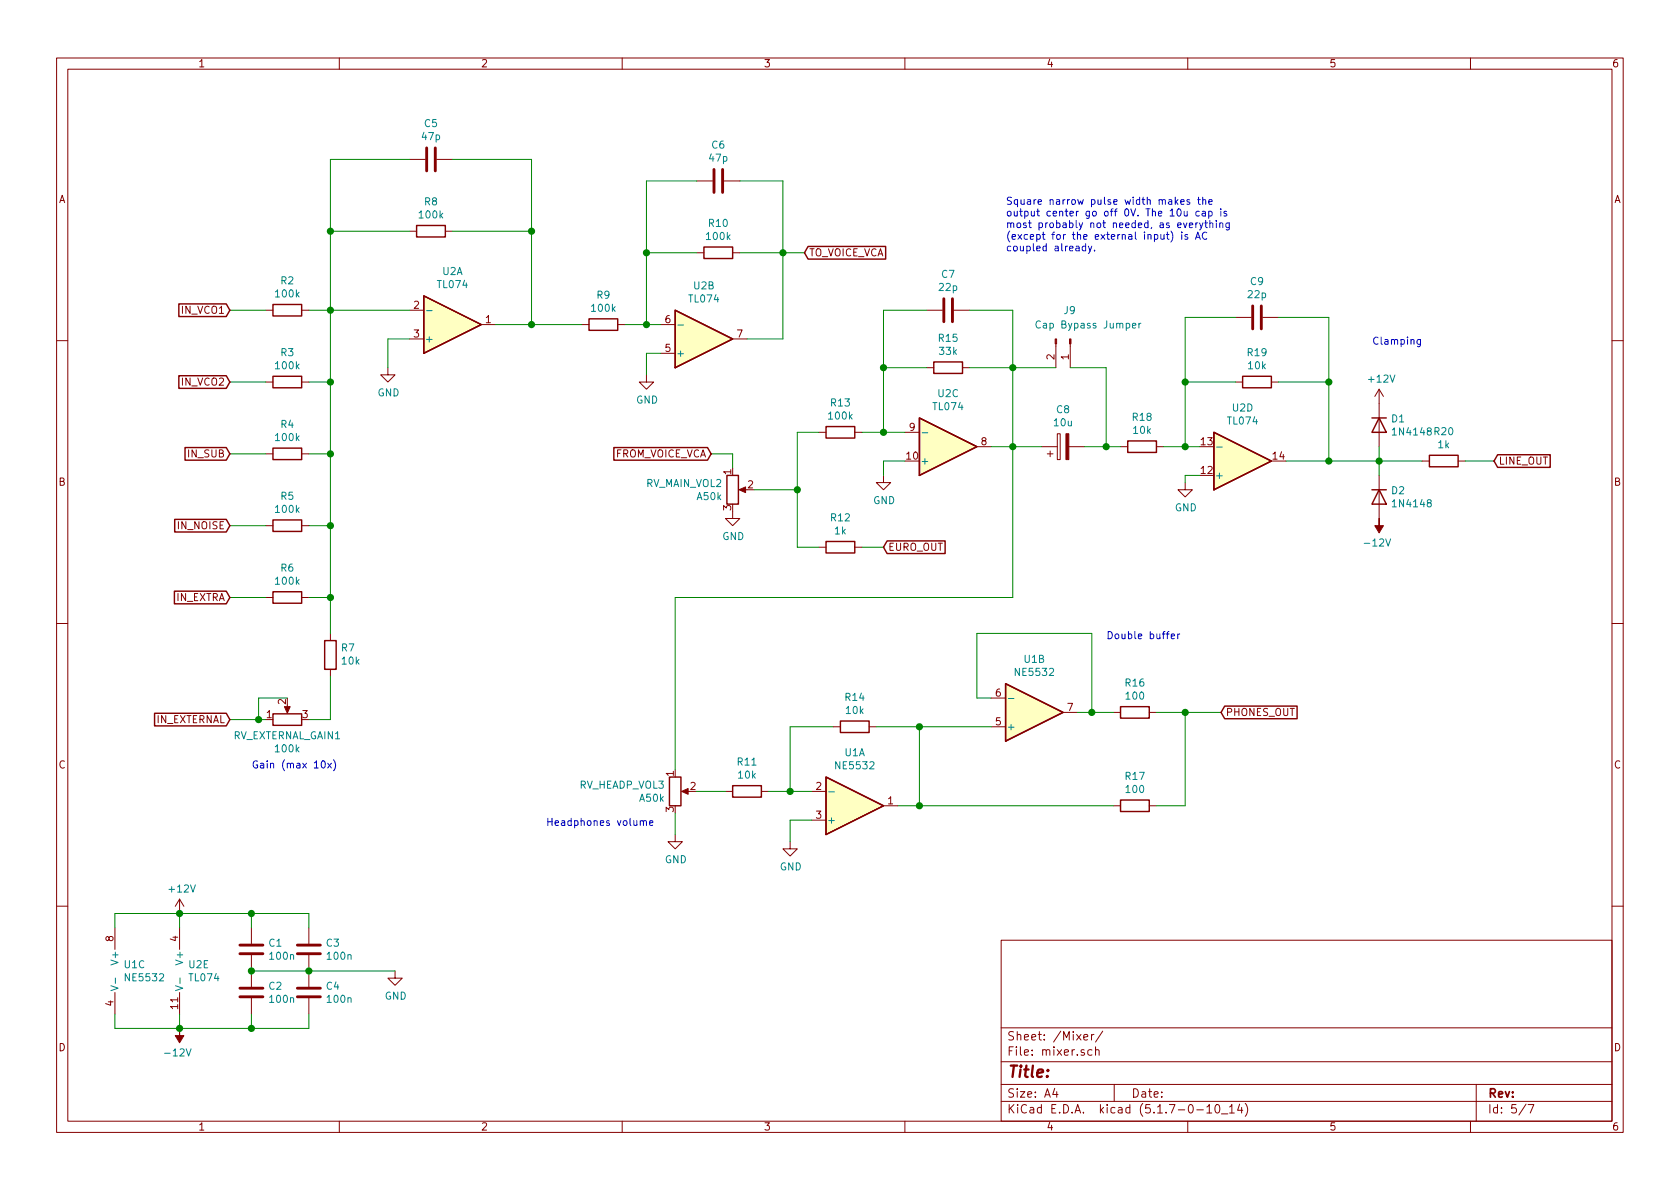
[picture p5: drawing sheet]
EESchema Schematic File Version 4
EELAYER 30 0
EELAYER END
$Descr A4 11693 8268
encoding utf-8
Sheet 5 7
Title ""
Date ""
Rev ""
Comp ""
Comment1 ""
Comment2 ""
Comment3 ""
Comment4 ""
$EndDescr
$Comp
L Amplifier_Operational:TL074 U2
U 1 1
P 3150 2250
F 0 "U2" H 3150 1883 50  0000 C CNN
F 1 "TL074" H 3150 1974 50  0000 C CNN
F 2 "Zimo_Manual_PCB:DIP-14_W7.62mm" H 3100 2350 50  0001 C CNN
F 3 "http://www.ti.com/lit/ds/symlink/tl071.pdf" H 3200 2450 50  0001 C CNN
	1    3150 2250
	1    0    0    1   
$EndComp
$Comp
L Amplifier_Operational:TL074 U2
U 2 1
P 4900 2350
F 0 "U2" H 4900 1983 50  0000 C CNN
F 1 "TL074" H 4900 2074 50  0000 C CNN
F 2 "Zimo_Manual_PCB:DIP-14_W7.62mm" H 4850 2450 50  0001 C CNN
F 3 "http://www.ti.com/lit/ds/symlink/tl071.pdf" H 4950 2550 50  0001 C CNN
	2    4900 2350
	1    0    0    1   
$EndComp
$Comp
L Amplifier_Operational:TL074 U2
U 3 1
P 6600 3100
F 0 "U2" H 6600 2733 50  0000 C CNN
F 1 "TL074" H 6600 2824 50  0000 C CNN
F 2 "Zimo_Manual_PCB:DIP-14_W7.62mm" H 6550 3200 50  0001 C CNN
F 3 "http://www.ti.com/lit/ds/symlink/tl071.pdf" H 6650 3300 50  0001 C CNN
	3    6600 3100
	1    0    0    1   
$EndComp
$Comp
L Amplifier_Operational:TL074 U2
U 5 1
P 1350 6750
F 0 "U2" H 1308 6796 50  0000 L CNN
F 1 "TL074" H 1308 6705 50  0000 L CNN
F 2 "Zimo_Manual_PCB:DIP-14_W7.62mm" H 1300 6850 50  0001 C CNN
F 3 "http://www.ti.com/lit/ds/symlink/tl071.pdf" H 1400 6950 50  0001 C CNN
	5    1350 6750
	1    0    0    -1  
$EndComp
$Comp
L Device:C C1
U 1 1
P 1750 6600
F 0 "C1" H 1865 6646 50  0000 L CNN
F 1 "100n" H 1865 6555 50  0000 L CNN
F 2 "Zimo_Manual_PCB:C_Disc_D5.0mm_W2.5mm_P2.50mm" H 1788 6450 50  0001 C CNN
F 3 "~" H 1750 6600 50  0001 C CNN
	1    1750 6600
	1    0    0    -1  
$EndComp
$Comp
L Device:C C2
U 1 1
P 1750 6900
F 0 "C2" H 1865 6946 50  0000 L CNN
F 1 "100n" H 1865 6855 50  0000 L CNN
F 2 "Zimo_Manual_PCB:C_Disc_D5.0mm_W2.5mm_P2.50mm" H 1788 6750 50  0001 C CNN
F 3 "~" H 1750 6900 50  0001 C CNN
	1    1750 6900
	1    0    0    -1  
$EndComp
Wire Wire Line
	1750 6450 1750 6350
Wire Wire Line
	1750 6350 1250 6350
Wire Wire Line
	1250 6350 1250 6450
Wire Wire Line
	1750 7050 1750 7150
Wire Wire Line
	1750 7150 1250 7150
Wire Wire Line
	1250 7150 1250 7050
$Comp
L power:-12V #PWR021
U 1 1
P 1250 7150
F 0 "#PWR021" H 1250 7250 50  0001 C CNN
F 1 "-12V" H 1265 7323 50  0000 C CNN
F 2 "" H 1250 7150 50  0001 C CNN
F 3 "" H 1250 7150 50  0001 C CNN
	1    1250 7150
	-1   0    0    1   
$EndComp
Connection ~ 1250 7150
$Comp
L power:+12V #PWR020
U 1 1
P 1250 6350
F 0 "#PWR020" H 1250 6200 50  0001 C CNN
F 1 "+12V" H 1265 6523 50  0000 C CNN
F 2 "" H 1250 6350 50  0001 C CNN
F 3 "" H 1250 6350 50  0001 C CNN
	1    1250 6350
	1    0    0    -1  
$EndComp
Connection ~ 1250 6350
$Comp
L power:GND #PWR023
U 1 1
P 2750 6750
F 0 "#PWR023" H 2750 6500 50  0001 C CNN
F 1 "GND" H 2755 6577 50  0000 C CNN
F 2 "" H 2750 6750 50  0001 C CNN
F 3 "" H 2750 6750 50  0001 C CNN
	1    2750 6750
	1    0    0    -1  
$EndComp
Wire Wire Line
	2750 6750 2150 6750
Connection ~ 1750 6750
Text GLabel 1600 2150 0    50   Input ~ 0
IN_VCO1
Text GLabel 1600 2650 0    50   Input ~ 0
IN_VCO2
Text GLabel 1600 3150 0    50   Input ~ 0
IN_SUB
Text GLabel 1600 3650 0    50   Input ~ 0
IN_NOISE
Text GLabel 1600 4150 0    50   Input ~ 0
IN_EXTRA
Text GLabel 1600 5000 0    50   Input ~ 0
IN_EXTERNAL
$Comp
L Device:R R2
U 1 1
P 2000 2150
F 0 "R2" V 1793 2150 50  0000 C CNN
F 1 "100k" V 1884 2150 50  0000 C CNN
F 2 "Zimo_Manual_PCB:R_Axial_Vertical" V 1930 2150 50  0001 C CNN
F 3 "~" H 2000 2150 50  0001 C CNN
	1    2000 2150
	0    1    1    0   
$EndComp
Wire Wire Line
	2150 2150 2300 2150
Wire Wire Line
	1850 2150 1600 2150
$Comp
L Device:R R3
U 1 1
P 2000 2650
F 0 "R3" V 1793 2650 50  0000 C CNN
F 1 "100k" V 1884 2650 50  0000 C CNN
F 2 "Zimo_Manual_PCB:R_Axial_Vertical" V 1930 2650 50  0001 C CNN
F 3 "~" H 2000 2650 50  0001 C CNN
	1    2000 2650
	0    1    1    0   
$EndComp
$Comp
L Device:R R4
U 1 1
P 2000 3150
F 0 "R4" V 1793 3150 50  0000 C CNN
F 1 "100k" V 1884 3150 50  0000 C CNN
F 2 "Zimo_Manual_PCB:R_Axial_Vertical" V 1930 3150 50  0001 C CNN
F 3 "~" H 2000 3150 50  0001 C CNN
	1    2000 3150
	0    1    1    0   
$EndComp
$Comp
L Device:R R5
U 1 1
P 2000 3650
F 0 "R5" V 1793 3650 50  0000 C CNN
F 1 "100k" V 1884 3650 50  0000 C CNN
F 2 "Zimo_Manual_PCB:R_Axial_Vertical" V 1930 3650 50  0001 C CNN
F 3 "~" H 2000 3650 50  0001 C CNN
	1    2000 3650
	0    1    1    0   
$EndComp
$Comp
L Device:R R7
U 1 1
P 2300 4550
F 0 "R7" H 2230 4504 50  0000 R CNN
F 1 "10k" H 2230 4595 50  0000 R CNN
F 2 "Zimo_Manual_PCB:R_Axial_Vertical" V 2230 4550 50  0001 C CNN
F 3 "~" H 2300 4550 50  0001 C CNN
	1    2300 4550
	-1   0    0    1   
$EndComp
Wire Wire Line
	1600 2650 1850 2650
Wire Wire Line
	1600 3150 1850 3150
Wire Wire Line
	1600 3650 1850 3650
Wire Wire Line
	2150 2650 2300 2650
Wire Wire Line
	2300 2650 2300 2150
Wire Wire Line
	2850 2150 2300 2150
Connection ~ 2300 2150
$Comp
L power:GND #PWR022
U 1 1
P 2700 2550
F 0 "#PWR022" H 2700 2300 50  0001 C CNN
F 1 "GND" H 2705 2377 50  0000 C CNN
F 2 "" H 2700 2550 50  0001 C CNN
F 3 "" H 2700 2550 50  0001 C CNN
	1    2700 2550
	1    0    0    -1  
$EndComp
Wire Wire Line
	2850 2350 2700 2350
Wire Wire Line
	2700 2350 2700 2550
Wire Wire Line
	2150 3150 2300 3150
Wire Wire Line
	2300 3150 2300 2650
Connection ~ 2300 2650
Wire Wire Line
	2150 3650 2300 3650
Wire Wire Line
	2300 3650 2300 3150
Connection ~ 2300 3150
Connection ~ 2300 3650
$Comp
L Device:R R8
U 1 1
P 3000 1600
F 0 "R8" V 2793 1600 50  0000 C CNN
F 1 "100k" V 2884 1600 50  0000 C CNN
F 2 "Zimo_Manual_PCB:R_Axial_Vertical" V 2930 1600 50  0001 C CNN
F 3 "~" H 3000 1600 50  0001 C CNN
	1    3000 1600
	0    1    1    0   
$EndComp
Wire Wire Line
	2850 1600 2300 1600
Wire Wire Line
	2300 1600 2300 2150
Wire Wire Line
	3150 1600 3700 1600
Wire Wire Line
	3700 1600 3700 2250
Wire Wire Line
	3700 2250 3450 2250
$Comp
L Device:C C5
U 1 1
P 3000 1100
F 0 "C5" V 2748 1100 50  0000 C CNN
F 1 "47p" V 2839 1100 50  0000 C CNN
F 2 "Zimo_Manual_PCB:C_Disc_D5.0mm_W2.5mm_P2.50mm" H 3038 950 50  0001 C CNN
F 3 "~" H 3000 1100 50  0001 C CNN
	1    3000 1100
	0    1    1    0   
$EndComp
Wire Wire Line
	2850 1100 2300 1100
Wire Wire Line
	2300 1100 2300 1600
Connection ~ 2300 1600
Wire Wire Line
	3150 1100 3700 1100
Wire Wire Line
	3700 1100 3700 1600
Connection ~ 3700 1600
$Comp
L Device:R_POT RV_MAIN_VOL2
U 1 1
P 5100 3400
F 0 "RV_MAIN_VOL2" H 5031 3446 50  0000 R CNN
F 1 "A50k" H 5031 3355 50  0000 R CNN
F 2 "Zimo_Manual_PCB:JT_A25_01x03_Vertical" H 5100 3400 50  0001 C CNN
F 3 "~" H 5100 3400 50  0001 C CNN
	1    5100 3400
	1    0    0    -1  
$EndComp
$Comp
L power:GND #PWR024
U 1 1
P 5100 3550
F 0 "#PWR024" H 5100 3300 50  0001 C CNN
F 1 "GND" H 5105 3377 50  0000 C CNN
F 2 "" H 5100 3550 50  0001 C CNN
F 3 "" H 5100 3550 50  0001 C CNN
	1    5100 3550
	1    0    0    -1  
$EndComp
$Comp
L Device:R R9
U 1 1
P 4200 2250
F 0 "R9" V 3993 2250 50  0000 C CNN
F 1 "100k" V 4084 2250 50  0000 C CNN
F 2 "Zimo_Manual_PCB:R_Axial_Vertical" V 4130 2250 50  0001 C CNN
F 3 "~" H 4200 2250 50  0001 C CNN
	1    4200 2250
	0    1    1    0   
$EndComp
$Comp
L Device:R R10
U 1 1
P 5000 1750
F 0 "R10" V 4793 1750 50  0000 C CNN
F 1 "100k" V 4884 1750 50  0000 C CNN
F 2 "Zimo_Manual_PCB:R_Axial_Vertical" V 4930 1750 50  0001 C CNN
F 3 "~" H 5000 1750 50  0001 C CNN
	1    5000 1750
	0    1    1    0   
$EndComp
Wire Wire Line
	4350 2250 4500 2250
Wire Wire Line
	4500 2250 4500 1750
Wire Wire Line
	4500 1750 4850 1750
Connection ~ 4500 2250
Wire Wire Line
	4500 2250 4600 2250
Wire Wire Line
	5150 1750 5450 1750
Wire Wire Line
	5450 1750 5450 2350
Wire Wire Line
	5450 2350 5200 2350
$Comp
L Device:C C6
U 1 1
P 5000 1250
F 0 "C6" V 4748 1250 50  0000 C CNN
F 1 "47p" V 4839 1250 50  0000 C CNN
F 2 "Zimo_Manual_PCB:C_Disc_D5.0mm_W2.5mm_P2.50mm" H 5038 1100 50  0001 C CNN
F 3 "~" H 5000 1250 50  0001 C CNN
	1    5000 1250
	0    1    1    0   
$EndComp
Wire Wire Line
	4850 1250 4500 1250
Wire Wire Line
	4500 1250 4500 1750
Connection ~ 4500 1750
Wire Wire Line
	5150 1250 5450 1250
Wire Wire Line
	5450 1250 5450 1750
Connection ~ 5450 1750
Text GLabel 5600 1750 2    50   Input ~ 0
TO_VOICE_VCA
$Comp
L power:GND #PWR025
U 1 1
P 4500 2600
F 0 "#PWR025" H 4500 2350 50  0001 C CNN
F 1 "GND" H 4505 2427 50  0000 C CNN
F 2 "" H 4500 2600 50  0001 C CNN
F 3 "" H 4500 2600 50  0001 C CNN
	1    4500 2600
	1    0    0    -1  
$EndComp
Wire Wire Line
	4600 2450 4500 2450
Wire Wire Line
	4500 2450 4500 2600
$Comp
L Device:R R13
U 1 1
P 5850 3000
F 0 "R13" V 5643 3000 50  0000 C CNN
F 1 "100k" V 5734 3000 50  0000 C CNN
F 2 "Zimo_Manual_PCB:R_Axial_Vertical" V 5780 3000 50  0001 C CNN
F 3 "~" H 5850 3000 50  0001 C CNN
	1    5850 3000
	0    1    1    0   
$EndComp
$Comp
L Device:R R15
U 1 1
P 6600 2550
F 0 "R15" V 6393 2550 50  0000 C CNN
F 1 "33k" V 6484 2550 50  0000 C CNN
F 2 "Zimo_Manual_PCB:R_Axial_Vertical" V 6530 2550 50  0001 C CNN
F 3 "~" H 6600 2550 50  0001 C CNN
	1    6600 2550
	0    1    1    0   
$EndComp
Wire Wire Line
	6450 2550 6150 2550
Wire Wire Line
	6150 2550 6150 3000
Wire Wire Line
	6150 3000 6300 3000
Wire Wire Line
	6000 3000 6150 3000
Connection ~ 6150 3000
$Comp
L Device:C C7
U 1 1
P 6600 2150
F 0 "C7" V 6348 2150 50  0000 C CNN
F 1 "22p" V 6439 2150 50  0000 C CNN
F 2 "Zimo_Manual_PCB:C_Disc_D5.0mm_W2.5mm_P2.50mm" H 6638 2000 50  0001 C CNN
F 3 "~" H 6600 2150 50  0001 C CNN
	1    6600 2150
	0    1    1    0   
$EndComp
Wire Wire Line
	6450 2150 6150 2150
Wire Wire Line
	6150 2150 6150 2550
Connection ~ 6150 2550
Wire Wire Line
	6750 2550 7050 2550
Wire Wire Line
	7050 2550 7050 3100
Wire Wire Line
	7050 3100 6900 3100
Wire Wire Line
	6750 2150 7050 2150
Wire Wire Line
	7050 2150 7050 2550
Connection ~ 7050 2550
$Comp
L power:GND #PWR028
U 1 1
P 6150 3300
F 0 "#PWR028" H 6150 3050 50  0001 C CNN
F 1 "GND" H 6155 3127 50  0000 C CNN
F 2 "" H 6150 3300 50  0001 C CNN
F 3 "" H 6150 3300 50  0001 C CNN
	1    6150 3300
	1    0    0    -1  
$EndComp
Wire Wire Line
	6300 3200 6150 3200
Wire Wire Line
	6150 3200 6150 3300
$Comp
L Device:CP C8
U 1 1
P 7400 3100
F 0 "C8" V 7655 3100 50  0000 C CNN
F 1 "10u" V 7564 3100 50  0000 C CNN
F 2 "Zimo_Manual_PCB:CP_Radial_D5.0mm_P2.50mm" H 7438 2950 50  0001 C CNN
F 3 "~" H 7400 3100 50  0001 C CNN
	1    7400 3100
	0    -1   -1   0   
$EndComp
Wire Wire Line
	7250 3100 7050 3100
Connection ~ 7050 3100
$Comp
L Device:R R18
U 1 1
P 7950 3100
F 0 "R18" V 7743 3100 50  0000 C CNN
F 1 "10k" V 7834 3100 50  0000 C CNN
F 2 "Zimo_Manual_PCB:R_Axial_Vertical" V 7880 3100 50  0001 C CNN
F 3 "~" H 7950 3100 50  0001 C CNN
	1    7950 3100
	0    1    1    0   
$EndComp
Wire Wire Line
	7800 3100 7700 3100
Wire Wire Line
	8100 3100 8250 3100
$Comp
L Device:R R19
U 1 1
P 8750 2650
F 0 "R19" V 8543 2650 50  0000 C CNN
F 1 "10k" V 8634 2650 50  0000 C CNN
F 2 "Zimo_Manual_PCB:R_Axial_Vertical" V 8680 2650 50  0001 C CNN
F 3 "~" H 8750 2650 50  0001 C CNN
	1    8750 2650
	0    1    1    0   
$EndComp
Wire Wire Line
	8600 2650 8250 2650
Wire Wire Line
	8250 2650 8250 3100
Connection ~ 8250 3100
Wire Wire Line
	8900 2650 9250 2650
Wire Wire Line
	9250 2650 9250 3200
Wire Wire Line
	9250 3200 8950 3200
$Comp
L Device:C C9
U 1 1
P 8750 2200
F 0 "C9" V 8498 2200 50  0000 C CNN
F 1 "22p" V 8589 2200 50  0000 C CNN
F 2 "Zimo_Manual_PCB:C_Disc_D5.0mm_W2.5mm_P2.50mm" H 8788 2050 50  0001 C CNN
F 3 "~" H 8750 2200 50  0001 C CNN
	1    8750 2200
	0    1    1    0   
$EndComp
Wire Wire Line
	8600 2200 8250 2200
Wire Wire Line
	8250 2200 8250 2650
Connection ~ 8250 2650
Wire Wire Line
	8900 2200 9250 2200
Wire Wire Line
	9250 2200 9250 2650
Connection ~ 9250 2650
$Comp
L power:GND #PWR029
U 1 1
P 8250 3350
F 0 "#PWR029" H 8250 3100 50  0001 C CNN
F 1 "GND" H 8255 3177 50  0000 C CNN
F 2 "" H 8250 3350 50  0001 C CNN
F 3 "" H 8250 3350 50  0001 C CNN
	1    8250 3350
	1    0    0    -1  
$EndComp
Wire Wire Line
	8250 3300 8250 3350
$Comp
L Connector:Conn_01x02_Male J9
U 1 1
P 7450 2350
F 0 "J9" V 7250 2300 50  0000 L CNN
F 1 "Cap Bypass Jumper" V 7350 2100 50  0000 L CNN
F 2 "Zimo_Manual_PCB:PinOut_01x02" H 7450 2350 50  0001 C CNN
F 3 "~" H 7450 2350 50  0001 C CNN
	1    7450 2350
	0    1    1    0   
$EndComp
Wire Wire Line
	7350 2550 7050 2550
Wire Wire Line
	7450 2550 7700 2550
Wire Wire Line
	7700 2550 7700 3100
Connection ~ 7700 3100
Wire Wire Line
	7700 3100 7550 3100
$Comp
L Device:D D1
U 1 1
P 9600 2950
F 0 "D1" V 9554 3030 50  0000 L CNN
F 1 "1N4148" V 9645 3030 50  0000 L CNN
F 2 "Zimo_Manual_PCB:D_Axial-Vertical" H 9600 2950 50  0001 C CNN
F 3 "~" H 9600 2950 50  0001 C CNN
	1    9600 2950
	0    1    1    0   
$EndComp
$Comp
L power:+12V #PWR030
U 1 1
P 9600 2800
F 0 "#PWR030" H 9600 2650 50  0001 C CNN
F 1 "+12V" H 9615 2973 50  0000 C CNN
F 2 "" H 9600 2800 50  0001 C CNN
F 3 "" H 9600 2800 50  0001 C CNN
	1    9600 2800
	1    0    0    -1  
$EndComp
$Comp
L Device:D D2
U 1 1
P 9600 3450
F 0 "D2" V 9554 3530 50  0000 L CNN
F 1 "1N4148" V 9645 3530 50  0000 L CNN
F 2 "Zimo_Manual_PCB:D_Axial-Vertical" H 9600 3450 50  0001 C CNN
F 3 "~" H 9600 3450 50  0001 C CNN
	1    9600 3450
	0    1    1    0   
$EndComp
Wire Wire Line
	9250 3200 9600 3200
Wire Wire Line
	9600 3200 9600 3100
Connection ~ 9250 3200
Wire Wire Line
	9600 3300 9600 3200
Connection ~ 9600 3200
$Comp
L power:-12V #PWR031
U 1 1
P 9600 3600
F 0 "#PWR031" H 9600 3700 50  0001 C CNN
F 1 "-12V" H 9615 3773 50  0000 C CNN
F 2 "" H 9600 3600 50  0001 C CNN
F 3 "" H 9600 3600 50  0001 C CNN
	1    9600 3600
	-1   0    0    1   
$EndComp
$Comp
L Device:R R20
U 1 1
P 10050 3200
F 0 "R20" V 9843 3200 50  0000 C CNN
F 1 "1k" V 9934 3200 50  0000 C CNN
F 2 "Zimo_Manual_PCB:R_Axial_Vertical" V 9980 3200 50  0001 C CNN
F 3 "~" H 10050 3200 50  0001 C CNN
	1    10050 3200
	0    1    1    0   
$EndComp
Wire Wire Line
	9900 3200 9600 3200
Text GLabel 10400 3200 2    50   Input ~ 0
LINE_OUT
Wire Wire Line
	10400 3200 10200 3200
$Comp
L Device:R_POT RV_HEADP_VOL3
U 1 1
P 4700 5500
F 0 "RV_HEADP_VOL3" H 4631 5546 50  0000 R CNN
F 1 "A50k" H 4631 5455 50  0000 R CNN
F 2 "Zimo_Manual_PCB:JT_A25_01x03_Vertical" H 4700 5500 50  0001 C CNN
F 3 "~" H 4700 5500 50  0001 C CNN
	1    4700 5500
	1    0    0    -1  
$EndComp
$Comp
L power:GND #PWR026
U 1 1
P 4700 5800
F 0 "#PWR026" H 4700 5550 50  0001 C CNN
F 1 "GND" H 4705 5627 50  0000 C CNN
F 2 "" H 4700 5800 50  0001 C CNN
F 3 "" H 4700 5800 50  0001 C CNN
	1    4700 5800
	1    0    0    -1  
$EndComp
Wire Wire Line
	4700 5800 4700 5650
Text Notes 3800 5750 0    50   ~ 0
Headphones volume
$Comp
L Device:R R11
U 1 1
P 5200 5500
F 0 "R11" V 4993 5500 50  0000 C CNN
F 1 "10k" V 5084 5500 50  0000 C CNN
F 2 "Zimo_Manual_PCB:R_Axial_Vertical" V 5130 5500 50  0001 C CNN
F 3 "~" H 5200 5500 50  0001 C CNN
	1    5200 5500
	0    1    1    0   
$EndComp
Wire Wire Line
	5050 5500 4850 5500
$Comp
L Amplifier_Operational:NE5532 U1
U 1 1
P 5950 5600
F 0 "U1" H 5950 5233 50  0000 C CNN
F 1 "NE5532" H 5950 5324 50  0000 C CNN
F 2 "Zimo_Manual_PCB:DIP-8_W7.62mm" H 5950 5600 50  0001 C CNN
F 3 "http://www.ti.com/lit/ds/symlink/ne5532.pdf" H 5950 5600 50  0001 C CNN
	1    5950 5600
	1    0    0    1   
$EndComp
$Comp
L Amplifier_Operational:NE5532 U1
U 2 1
P 7200 4950
F 0 "U1" H 7200 4583 50  0000 C CNN
F 1 "NE5532" H 7200 4674 50  0000 C CNN
F 2 "Zimo_Manual_PCB:DIP-8_W7.62mm" H 7200 4950 50  0001 C CNN
F 3 "http://www.ti.com/lit/ds/symlink/ne5532.pdf" H 7200 4950 50  0001 C CNN
	2    7200 4950
	1    0    0    1   
$EndComp
$Comp
L Amplifier_Operational:NE5532 U1
U 3 1
P 900 6750
F 0 "U1" H 858 6796 50  0000 L CNN
F 1 "NE5532" H 858 6705 50  0000 L CNN
F 2 "Zimo_Manual_PCB:DIP-8_W7.62mm" H 900 6750 50  0001 C CNN
F 3 "http://www.ti.com/lit/ds/symlink/ne5532.pdf" H 900 6750 50  0001 C CNN
	3    900  6750
	1    0    0    -1  
$EndComp
Wire Wire Line
	1250 6350 800  6350
Wire Wire Line
	800  6350 800  6450
Wire Wire Line
	1250 7150 800  7150
Wire Wire Line
	800  7150 800  7050
$Comp
L Device:C C3
U 1 1
P 2150 6600
F 0 "C3" H 2265 6646 50  0000 L CNN
F 1 "100n" H 2265 6555 50  0000 L CNN
F 2 "Zimo_Manual_PCB:C_Disc_D5.0mm_W2.5mm_P2.50mm" H 2188 6450 50  0001 C CNN
F 3 "~" H 2150 6600 50  0001 C CNN
	1    2150 6600
	1    0    0    -1  
$EndComp
Connection ~ 2150 6750
Wire Wire Line
	2150 6750 1750 6750
Wire Wire Line
	2150 6450 2150 6350
Wire Wire Line
	2150 6350 1750 6350
Connection ~ 1750 6350
$Comp
L Device:C C4
U 1 1
P 2150 6900
F 0 "C4" H 2265 6946 50  0000 L CNN
F 1 "100n" H 2265 6855 50  0000 L CNN
F 2 "Zimo_Manual_PCB:C_Disc_D5.0mm_W2.5mm_P2.50mm" H 2188 6750 50  0001 C CNN
F 3 "~" H 2150 6900 50  0001 C CNN
	1    2150 6900
	1    0    0    -1  
$EndComp
Wire Wire Line
	2150 7050 2150 7150
Wire Wire Line
	2150 7150 1750 7150
Connection ~ 1750 7150
$Comp
L Device:R R14
U 1 1
P 5950 5050
F 0 "R14" V 5743 5050 50  0000 C CNN
F 1 "10k" V 5834 5050 50  0000 C CNN
F 2 "Zimo_Manual_PCB:R_Axial_Vertical" V 5880 5050 50  0001 C CNN
F 3 "~" H 5950 5050 50  0001 C CNN
	1    5950 5050
	0    1    1    0   
$EndComp
Wire Wire Line
	5800 5050 5500 5050
Wire Wire Line
	5500 5050 5500 5500
Wire Wire Line
	5500 5500 5650 5500
Wire Wire Line
	5350 5500 5500 5500
Connection ~ 5500 5500
Wire Wire Line
	6100 5050 6400 5050
Wire Wire Line
	6400 5050 6400 5600
Wire Wire Line
	6400 5600 6250 5600
$Comp
L power:GND #PWR027
U 1 1
P 5500 5850
F 0 "#PWR027" H 5500 5600 50  0001 C CNN
F 1 "GND" H 5505 5677 50  0000 C CNN
F 2 "" H 5500 5850 50  0001 C CNN
F 3 "" H 5500 5850 50  0001 C CNN
	1    5500 5850
	1    0    0    -1  
$EndComp
Wire Wire Line
	5650 5700 5500 5700
Wire Wire Line
	5500 5700 5500 5850
$Comp
L Device:R R17
U 1 1
P 7900 5600
F 0 "R17" V 7693 5600 50  0000 C CNN
F 1 "100" V 7784 5600 50  0000 C CNN
F 2 "Zimo_Manual_PCB:R_Axial_Vertical" V 7830 5600 50  0001 C CNN
F 3 "~" H 7900 5600 50  0001 C CNN
	1    7900 5600
	0    1    1    0   
$EndComp
Wire Wire Line
	7750 5600 6400 5600
Connection ~ 6400 5600
Wire Wire Line
	6900 4850 6800 4850
Wire Wire Line
	6800 4850 6800 4400
Wire Wire Line
	6800 4400 7600 4400
Wire Wire Line
	7600 4400 7600 4950
Wire Wire Line
	7600 4950 7500 4950
Wire Wire Line
	6400 5050 6900 5050
Connection ~ 6400 5050
$Comp
L Device:R R16
U 1 1
P 7900 4950
F 0 "R16" V 7693 4950 50  0000 C CNN
F 1 "100" V 7784 4950 50  0000 C CNN
F 2 "Zimo_Manual_PCB:R_Axial_Vertical" V 7830 4950 50  0001 C CNN
F 3 "~" H 7900 4950 50  0001 C CNN
	1    7900 4950
	0    1    1    0   
$EndComp
Wire Wire Line
	7750 4950 7600 4950
Connection ~ 7600 4950
Wire Wire Line
	8050 5600 8250 5600
Wire Wire Line
	8250 5600 8250 4950
Wire Wire Line
	8250 4950 8050 4950
Wire Wire Line
	4700 4150 7050 4150
Wire Wire Line
	7050 3100 7050 4150
Wire Wire Line
	4700 4150 4700 5350
Text GLabel 8500 4950 2    50   Input ~ 0
PHONES_OUT
Wire Wire Line
	8500 4950 8250 4950
Connection ~ 8250 4950
Text Notes 7000 1750 0    50   ~ 0
Square narrow pulse width makes the \noutput center go off 0V. The 10u cap is \nmost probably not needed, as everything \n(except for the external input) is AC \ncoupled already.
$Comp
L Device:R R6
U 1 1
P 2000 4150
F 0 "R6" V 1793 4150 50  0000 C CNN
F 1 "100k" V 1884 4150 50  0000 C CNN
F 2 "Zimo_Manual_PCB:R_Axial_Vertical" V 1930 4150 50  0001 C CNN
F 3 "~" H 2000 4150 50  0001 C CNN
	1    2000 4150
	0    1    1    0   
$EndComp
Wire Wire Line
	1600 4150 1850 4150
Wire Wire Line
	2300 4150 2300 3650
Wire Wire Line
	2150 4150 2300 4150
$Comp
L Device:R_POT RV_EXTERNAL_GAIN1
U 1 1
P 2000 5000
F 0 "RV_EXTERNAL_GAIN1" V 1885 5000 50  0000 C CNN
F 1 "100k" V 1794 5000 50  0000 C CNN
F 2 "Zimo_Manual_PCB:JT_A25_01x03_Vertical" H 2000 5000 50  0001 C CNN
F 3 "~" H 2000 5000 50  0001 C CNN
	1    2000 5000
	0    -1   -1   0   
$EndComp
Wire Wire Line
	2150 5000 2300 5000
Wire Wire Line
	2300 5000 2300 4700
Wire Wire Line
	2300 4400 2300 4150
Connection ~ 2300 4150
Wire Wire Line
	2000 4850 1800 4850
Wire Wire Line
	1800 4850 1800 5000
Wire Wire Line
	1800 5000 1850 5000
Wire Wire Line
	1600 5000 1800 5000
Connection ~ 1800 5000
Text Notes 1750 5350 0    50   ~ 0
Gain (max 10x)
Text Notes 7700 4450 0    50   ~ 0
Double buffer
Text Notes 9550 2400 0    50   ~ 0
Clamping
Wire Wire Line
	8250 3100 8350 3100
Wire Wire Line
	8350 3300 8250 3300
$Comp
L Amplifier_Operational:TL074 U2
U 4 1
P 8650 3200
F 0 "U2" H 8650 2833 50  0000 C CNN
F 1 "TL074" H 8650 2924 50  0000 C CNN
F 2 "Zimo_Manual_PCB:DIP-14_W7.62mm" H 8600 3300 50  0001 C CNN
F 3 "http://www.ti.com/lit/ds/symlink/tl071.pdf" H 8700 3400 50  0001 C CNN
	4    8650 3200
	1    0    0    1   
$EndComp
Text GLabel 4950 3150 0    50   Input ~ 0
FROM_VOICE_VCA
$Comp
L Device:R R12
U 1 1
P 5850 3800
F 0 "R12" V 5643 3800 50  0000 C CNN
F 1 "1k" V 5734 3800 50  0000 C CNN
F 2 "Zimo_Manual_PCB:R_Axial_Vertical" V 5780 3800 50  0001 C CNN
F 3 "~" H 5850 3800 50  0001 C CNN
	1    5850 3800
	0    1    1    0   
$EndComp
Wire Wire Line
	5700 3800 5550 3800
Wire Wire Line
	5550 3800 5550 3400
Wire Wire Line
	5550 3000 5700 3000
Wire Wire Line
	5450 1750 5600 1750
Text GLabel 6150 3800 2    50   Input ~ 0
EURO_OUT
Wire Wire Line
	6150 3800 6000 3800
Wire Wire Line
	4950 3150 5100 3150
Wire Wire Line
	5100 3150 5100 3250
Wire Wire Line
	5250 3400 5550 3400
Connection ~ 5550 3400
Wire Wire Line
	5550 3400 5550 3000
Wire Wire Line
	3700 2250 4050 2250
Connection ~ 3700 2250
$EndSCHEMATC
